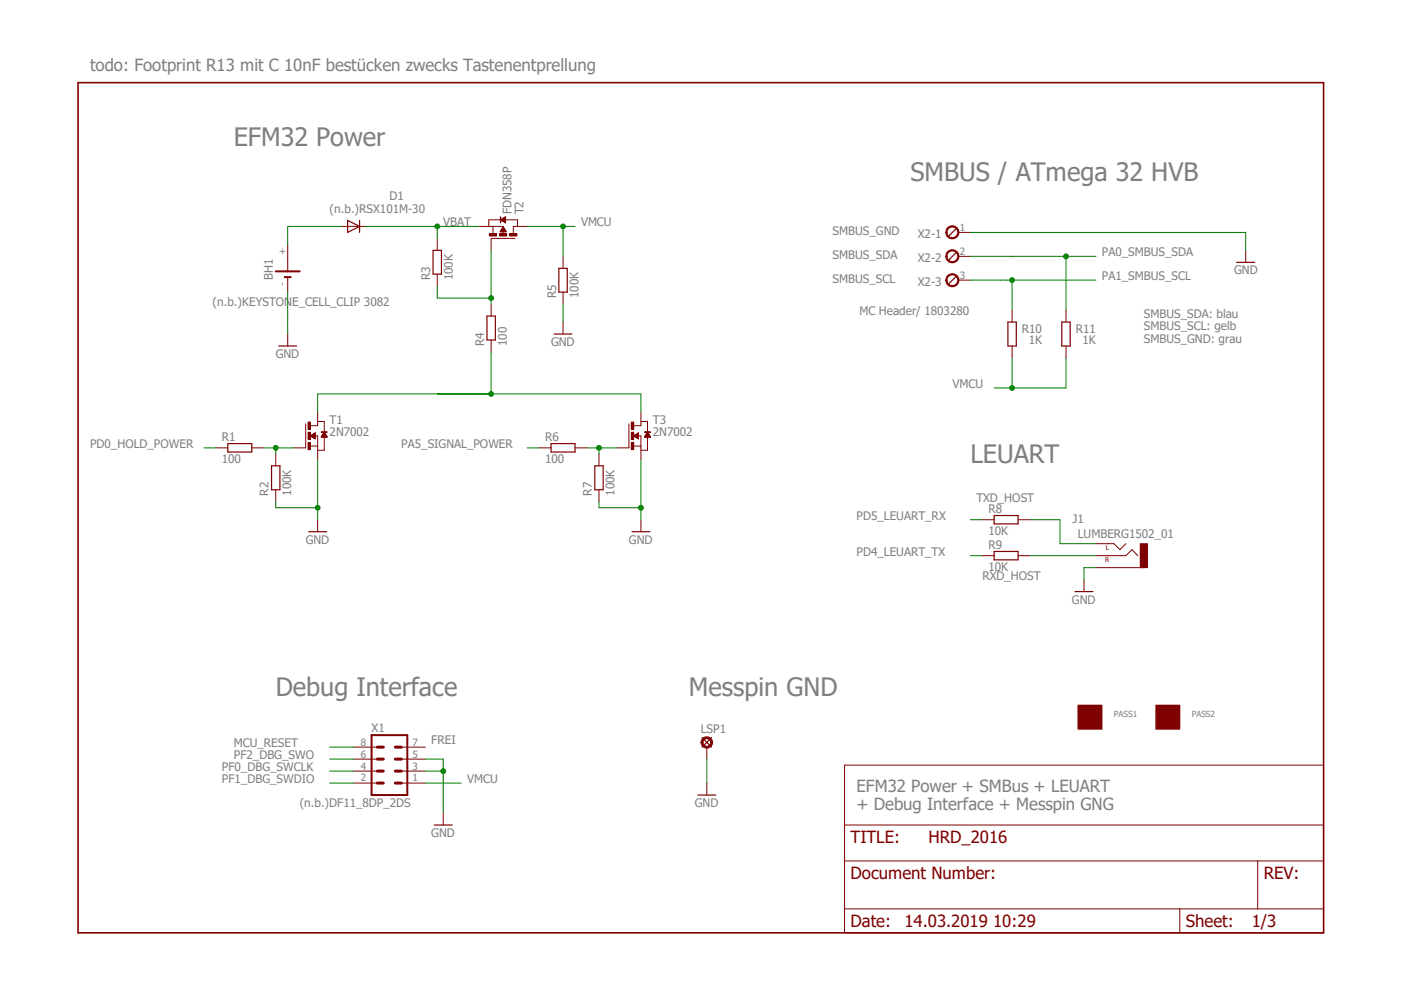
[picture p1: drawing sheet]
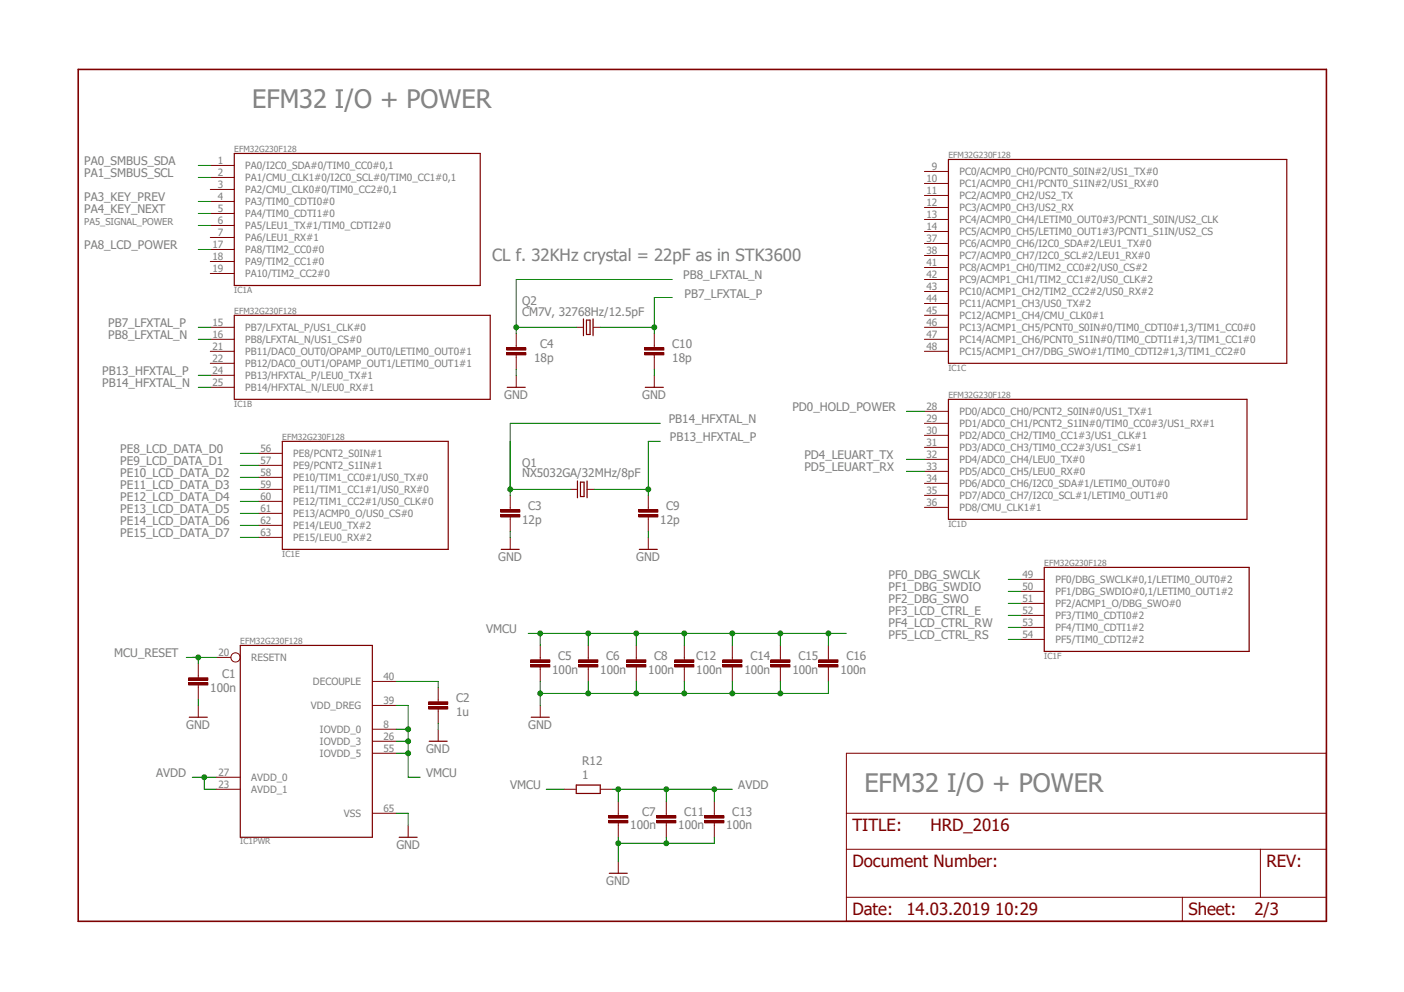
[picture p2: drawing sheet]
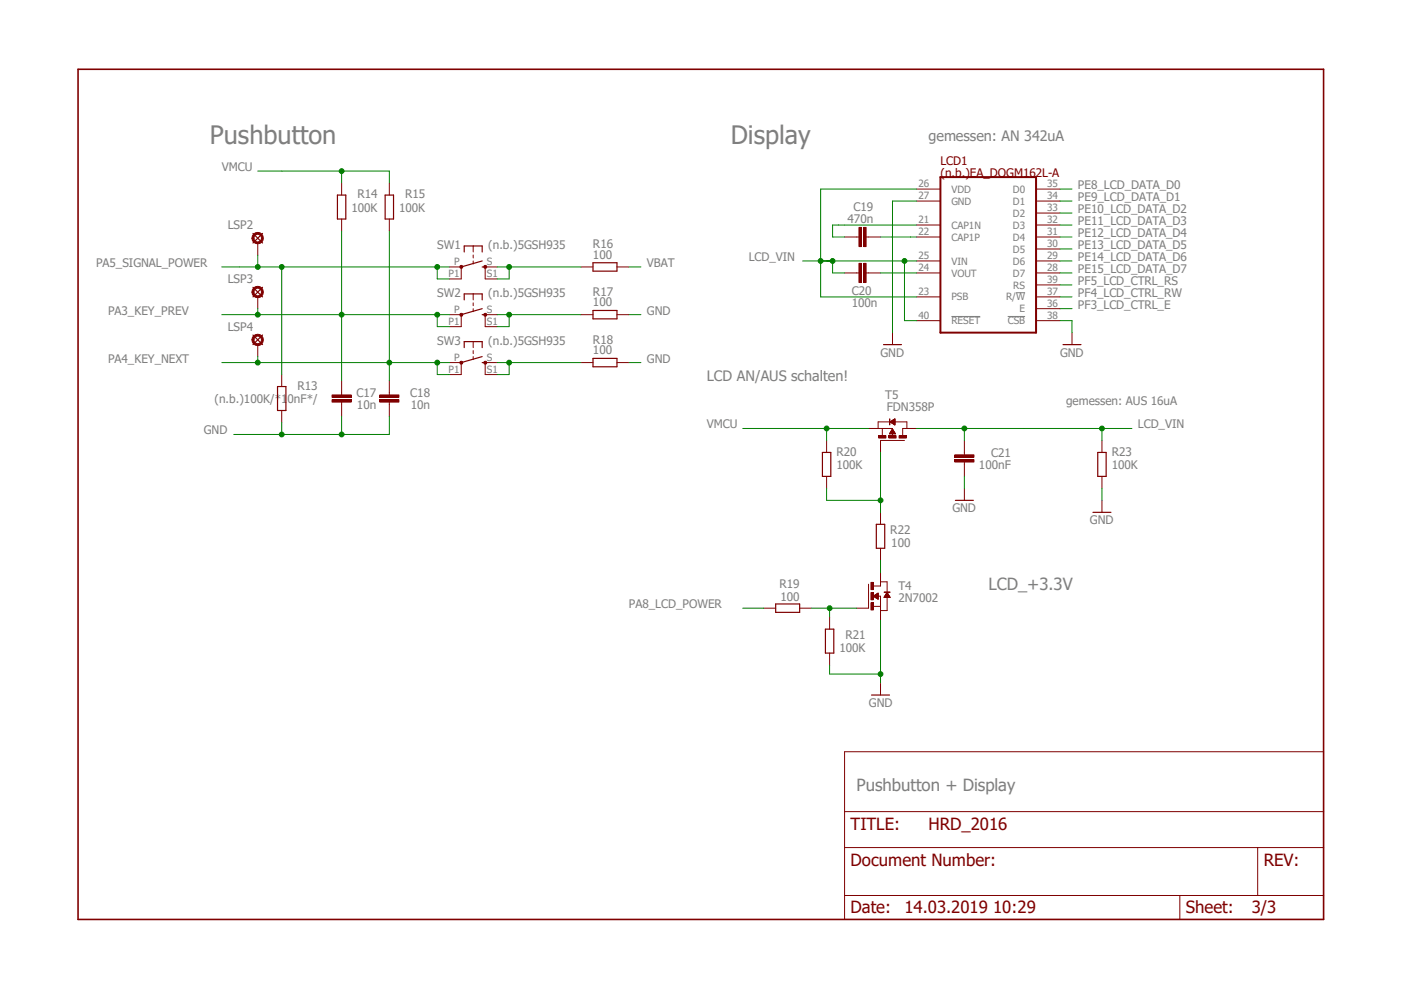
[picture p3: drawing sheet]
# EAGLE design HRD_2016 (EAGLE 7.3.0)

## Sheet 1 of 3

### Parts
BH1  (n.b.)KEYSTONE_CELL_CLIP 3082  3082  [3082]
D1  (n.b.)RSX101M-30  DIODE-SOD123  [SOD123]
J1  LUMBERG1502_01  [LUMBERG1502_01]
LSP1  (n.b.)LSP13  LSP13  [LSP13]
PASS1  ROUND_1MM1.5  [ROUND2_1.5MM]
PASS2  ROUND_1MM1.5  [ROUND2_1.5MM]
R1  100  R-EU_R0805  [R0805]
R2  100K  R-EU_R0805  [R0805]
R3  100K  R-EU_R0805  [R0805]
R4  100  R-EU_R0805  [R0805]
R5  100K  R-EU_R0805  [R0805]
R6  100  R-EU_R0805  [R0805]
R7  100K  R-EU_R0805  [R0805]
R8  10K  R-EU_R0805  [R0805]
R9  10K  R-EU_R0805  [R0805]
R10  1K  R-EU_R0805  [R0805]
R11  1K  R-EU_R0805  [R0805]
T1  2N7002  NMOSSOT23  [SOT-23]
T2  FDN358P  ZETEX_PMOSSOT23  [ZETEX_SOT-23]
T3  2N7002  NMOSSOT23  [SOT-23]
X1  (n.b.)DF11_8DP_2DS  DP11_8DP_2DS  [DP11_8DP-2DS]
X2  MC Header/ 1803280  MKDS1/3-3,81  [3POL381]

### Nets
GND: BH1.- J1.P$1(1-SLEEVE) LSP1.MP R2.1 R5.1 R7.1 T1.2(S) T3.2(S) X1.3 X1.5 X2.1 ; also sheet 2,3
MCU_RESET: X1.8 ; also sheet 2
N$1: BH1.+ D1.A
N$5: R1.2 R2.2 T1.3(G)
N$7: R4.1 T1.1(D) T3.1(D)
N$8: R6.2 R7.2 T3.3(G)
N$21: R3.1 R4.2 T2.3(G)
PA0_SMBUS_SDA: R11.2 X2.2 ; also sheet 2
PA1_SMBUS_SCL: R10.2 X2.3 ; also sheet 2
PA5_SIGNAL_POWER: R6.1 ; also sheet 2,3
PD0_HOLD_POWER: R1.1 ; also sheet 2
PD4_LEUART_TX: R9.1 ; also sheet 2
PD5_LEUART_RX: R8.1 ; also sheet 2
PF0_DBG_SWCLK: X1.4 ; also sheet 2
PF1_DBG_SWDIO: X1.2 ; also sheet 2
PF2_DBG_SWO: X1.6 ; also sheet 2
RXD_HOST: J1.P$3(3-RIGHT) R9.2
TXD_HOST: J1.P$2(2-LEFT) R8.2
VBAT: D1.C R3.2 T2.2(S) ; also sheet 3
VMCU: R5.2 R10.1 R11.1 T2.1(D) X1.1 ; also sheet 2,3
Unconnected: BH1.+1(+) X1.7

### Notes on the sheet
- todo: Footprint R13 mit C 10nF bestücken zwecks Tastenentprellung
- EFM32 Power
- SMBUS / ATmega 32 HVB
- SMBUS_GND
- SMBUS_SDA
- SMBUS_SCL
- SMBUS_SDA: blau
  SMBUS_SCL: gelb
  SMBUS_GND: grau
- LEUART
- Debug Interface | Messpin GND
- FREI
- EFM32 Power + SMBus + LEUART
  + Debug Interface + Messpin GNG

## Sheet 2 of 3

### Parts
C1  100n  C-EUC0805K  [C0805K]
C2  1u  C-EUC0805K  [C0805K]
C3  12p  C-EUC0805K  [C0805K]
C4  18p  C-EUC0805K  [C0805K]
C5  100n  C-EUC0805K  [C0805K]
C6  100n  C-EUC0805K  [C0805K]
C7  100n  C-EUC0805K  [C0805K]
C8  100n  C-EUC0805K  [C0805K]
C9  12p  C-EUC0805K  [C0805K]
C10  18p  C-EUC0805K  [C0805K]
C11  100n  C-EUC0805K  [C0805K]
C12  100n  C-EUC0805K  [C0805K]
C13  100n  C-EUC0805K  [C0805K]
C14  100n  C-EUC0805K  [C0805K]
C15  100n  C-EUC0805K  [C0805K]
C16  100n  C-EUC0805K  [C0805K]
IC1  EFM32G230F128  [QFN64]
Q1  NX5032GA/32MHz/8pF  CRYSTAL2P5.0X3.2  [CRYSTAL2P5.0X3.2]
Q2  CM7V, 32768Hz/12.5pF  CRYSTAL2P  [CRYSTAL2P3.2X1.5]
R12  1  R-EU_R0805  [R0805]

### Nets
AVDD [VCC]: C7.2 C11.2 C13.2 IC1.23(PWR:AVDD_1) IC1.27(PWR:AVDD_0) R12.2
GND: C1.1 C2.1 C3.1 C4.1 C5.1 C6.1 C7.1 C8.1 C9.1 C10.1 C11.1 C12.1 C13.1 C14.1 C15.1 C16.1 IC1.65(PWR:VSS) ; also sheet 1,3
MCU_RESET: C1.2 IC1.20(PWR:RESETN) ; also sheet 1
N$30: C2.2 IC1.40(PWR:DECOUPLE)
PA0_SMBUS_SDA: IC1.1(A:PA0/I2C0_SDA#0/TIM0_CC0#0,1) ; also sheet 1
PA1_SMBUS_SCL: IC1.2(A:PA1/CMU_CLK1#0/I2C0_SCL#0/TIM0_CC1#0,1) ; also sheet 1
PA3_KEY_PREV: IC1.4(A:PA3/TIM0_CDTI0#0) ; also sheet 3
PA4_KEY_NEXT: IC1.5(A:PA4/TIM0_CDTI1#0) ; also sheet 3
PA5_SIGNAL_POWER: IC1.6(A:PA5/LEU1_TX#1/TIM0_CDTI2#0) ; also sheet 1,3
PA8_LCD_POWER: IC1.17(A:PA8/TIM2_CC0#0) ; also sheet 3
PB7_LFXTAL_P: C10.2 IC1.15(B:PB7/LFXTAL_P/US1_CLK#0) Q2.2
PB8_LFXTAL_N: C4.2 IC1.16(B:PB8/LFXTAL_N/US1_CS#0) Q2.1
PB13_HFXTAL_P: C9.2 IC1.24(B:PB13/HFXTAL_P/LEU0_TX#1) Q1.2
PB14_HFXTAL_N: C3.2 IC1.25(B:PB14/HFXTAL_N/LEU0_RX#1) Q1.1
PD0_HOLD_POWER: IC1.28(D:PD0/ADC0_CH0/PCNT2_S0IN#0/US1_TX#1) ; also sheet 1
PD4_LEUART_TX: IC1.32(D:PD4/ADC0_CH4/LEU0_TX#0) ; also sheet 1
PD5_LEUART_RX: IC1.33(D:PD5/ADC0_CH5/LEU0_RX#0) ; also sheet 1
PE8_LCD_DATA_D0: IC1.56(E:PE8/PCNT2_S0IN#1) ; also sheet 3
PE9_LCD_DATA_D1: IC1.57(E:PE9/PCNT2_S1IN#1) ; also sheet 3
PE10_LCD_DATA_D2: IC1.58(E:PE10/TIM1_CC0#1/US0_TX#0) ; also sheet 3
PE11_LCD_DATA_D3: IC1.59(E:PE11/TIM1_CC1#1/US0_RX#0) ; also sheet 3
PE12_LCD_DATA_D4: IC1.60(E:PE12/TIM1_CC2#1/US0_CLK#0) ; also sheet 3
PE13_LCD_DATA_D5: IC1.61(E:PE13/ACMP0_O/US0_CS#0) ; also sheet 3
PE14_LCD_DATA_D6: IC1.62(E:PE14/LEU0_TX#2) ; also sheet 3
PE15_LCD_DATA_D7: IC1.63(E:PE15/LEU0_RX#2) ; also sheet 3
PF0_DBG_SWCLK: IC1.49(F:PF0/DBG_SWCLK#0,1/LETIM0_OUT0#2) ; also sheet 1
PF1_DBG_SWDIO: IC1.50(F:PF1/DBG_SWDIO#0,1/LETIM0_OUT1#2) ; also sheet 1
PF2_DBG_SWO: IC1.51(F:PF2/ACMP1_O/DBG_SWO#0) ; also sheet 1
PF3_LCD_CTRL_E: IC1.52(F:PF3/TIM0_CDTI0#2) ; also sheet 3
PF4_LCD_CTRL_RW: IC1.53(F:PF4/TIM0_CDTI1#2) ; also sheet 3
PF5_LCD_CTRL_RS: IC1.54(F:PF5/TIM0_CDTI2#2) ; also sheet 3
VMCU: C5.2 C6.2 C8.2 C12.2 C14.2 C15.2 C16.2 IC1.8(PWR:IOVDD_0) IC1.26(PWR:IOVDD_3) IC1.39(PWR:VDD_DREG) IC1.55(PWR:IOVDD_5) R12.1 ; also sheet 1,3
Unconnected: IC1.3(A:PA2/CMU_CLK0#0/TIM0_CC2#0,1) IC1.7(A:PA6/LEU1_RX#1) IC1.9(C:PC0/ACMP0_CH0/PCNT0_S0IN#2/US1_TX#0) IC1.10(C:PC1/ACMP0_CH1/PCNT0_S1IN#2/US1_RX#0) IC1.11(C:PC2/ACMP0_CH2/US2_TX) IC1.12(C:PC3/ACMP0_CH3/US2_RX) IC1.13(C:PC4/ACMP0_CH4/LETIM0_OUT0#3/PCNT1_S0IN/US2_CLK) IC1.14(C:PC5/ACMP0_CH5/LETIM0_OUT1#3/PCNT1_S1IN/US2_CS) IC1.18(A:PA9/TIM2_CC1#0) IC1.19(A:PA10/TIM2_CC2#0) IC1.21(B:PB11/DAC0_OUT0/OPAMP_OUT0/LETIM0_OUT0#1) IC1.22(B:PB12/DAC0_OUT1/OPAMP_OUT1/LETIM0_OUT1#1) IC1.29(D:PD1/ADC0_CH1/PCNT2_S1IN#0/TIM0_CC0#3/US1_RX#1) IC1.30(D:PD2/ADC0_CH2/TIM0_CC1#3/US1_CLK#1) IC1.31(D:PD3/ADC0_CH3/TIM0_CC2#3/US1_CS#1) IC1.34(D:PD6/ADC0_CH6/I2C0_SDA#1/LETIM0_OUT0#0) IC1.35(D:PD7/ADC0_CH7/I2C0_SCL#1/LETIM0_OUT1#0) IC1.36(D:PD8/CMU_CLK1#1) IC1.37(C:PC6/ACMP0_CH6/I2C0_SDA#2/LEU1_TX#0) IC1.38(C:PC7/ACMP0_CH7/I2C0_SCL#2/LEU1_RX#0) IC1.41(C:PC8/ACMP1_CH0/TIM2_CC0#2/US0_CS#2) IC1.42(C:PC9/ACMP1_CH1/TIM2_CC1#2/US0_CLK#2) IC1.43(C:PC10/ACMP1_CH2/TIM2_CC2#2/US0_RX#2) IC1.44(C:PC11/ACMP1_CH3/US0_TX#2) IC1.45(C:PC12/ACMP1_CH4/CMU_CLK0#1) IC1.46(C:PC13/ACMP1_CH5/PCNT0_S0IN#0/TIM0_CDTI0#1,3/TIM1_CC0#0) IC1.47(C:PC14/ACMP1_CH6/PCNT0_S1IN#0/TIM0_CDTI1#1,3/TIM1_CC1#0) IC1.48(C:PC15/ACMP1_CH7/DBG_SWO#1/TIM0_CDTI2#1,3/TIM1_CC2#0)

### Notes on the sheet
- EFM32 I/O + POWER
- CL f. 32KHz crystal = 22pF as in STK3600
- EFM32 I/O + POWER

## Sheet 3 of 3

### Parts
C17  10n  C-EUC0603K  [C0603K]
C18  10n  C-EUC0603K  [C0603K]
C19  470n  C-EUC0603K  [C0603K]
C20  100n  C-EUC0603K  [C0603K]
C21  100nF  C-EUC0603K  [C0603K]
LCD1  (n.b.)EA_DOGM162L-A  EA_DOGM162  [EA_DOGM]
LSP2  (n.b.)SE13  SE13  [SE13]
LSP3  (n.b.)SE13  SE13  [SE13]
LSP4  (n.b.)SE13  SE13  [SE13]
R13  (n.b.)100K/*10nF*/  R-EU_R0805  [R0805]
R14  100K  R-EU_R0805  [R0805]
R15  100K  R-EU_R0805  [R0805]
R16  100  R-EU_R0805  [R0805]
R17  100  R-EU_R0805  [R0805]
R18  100  R-EU_R0805  [R0805]
R19  100  R-EU_R0805  [R0805]
R20  100K  R-EU_R0805  [R0805]
R21  100K  R-EU_R0805  [R0805]
R22  100  R-EU_R0805  [R0805]
R23  100K  R-EU_R0805  [R0805]
SW1  (n.b.)5GSH935  5GSH935  [MULTIMEC_5GSH935]
SW2  (n.b.)5GSH935  5GSH935  [MULTIMEC_5GSH935]
SW3  (n.b.)5GSH935  5GSH935  [MULTIMEC_5GSH935]
T4  2N7002  ZETEX_NMOSSOT23  [ZETEX_SOT-23]
T5  FDN358P  ZETEX_PMOSSOT23  [ZETEX_SOT-23]

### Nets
GND: C17.1 C18.1 C21.2 LCD1.27(GND) LCD1.38(!CSB!) R13.1 R17.2 R18.2 R21.1 R23.1 T4.2(S) ; also sheet 1,2
LCD_VIN: C20.2 C21.1 LCD1.23(PSB) LCD1.25(VIN) LCD1.26(VDD) LCD1.40(!RESET!) R23.2 T5.1(D)
N$2: R17.1 SW2.S SW2.S1
N$3: R16.1 SW1.S SW1.S1
N$4: R18.1 SW3.S SW3.S1
N$6: R20.1 R22.2 T5.3(G)
N$10: R22.1 T4.1(D)
N$12: R19.1 R21.2 T4.3(G)
N$25: C19.2 LCD1.22(CAP1P)
N$27: C19.1 LCD1.21(CAP1N)
N$28: C20.1 LCD1.24(VOUT)
PA3_KEY_PREV: C17.2 LSP3.MP R14.1 SW2.P SW2.P1 ; also sheet 2
PA4_KEY_NEXT: C18.2 LSP4.MP R15.1 SW3.P SW3.P1 ; also sheet 2
PA5_SIGNAL_POWER: LSP2.MP R13.2 SW1.P SW1.P1 ; also sheet 1,2
PA8_LCD_POWER: R19.2 ; also sheet 2
PE8_LCD_DATA_D0: LCD1.35(D0) ; also sheet 2
PE9_LCD_DATA_D1: LCD1.34(D1) ; also sheet 2
PE10_LCD_DATA_D2: LCD1.33(D2) ; also sheet 2
PE11_LCD_DATA_D3: LCD1.32(D3) ; also sheet 2
PE12_LCD_DATA_D4: LCD1.31(D4) ; also sheet 2
PE13_LCD_DATA_D5: LCD1.30(D5) ; also sheet 2
PE14_LCD_DATA_D6: LCD1.29(D6) ; also sheet 2
PE15_LCD_DATA_D7: LCD1.28(D7) ; also sheet 2
PF3_LCD_CTRL_E: LCD1.36(E) ; also sheet 2
PF4_LCD_CTRL_RW: LCD1.37(R/!W!) ; also sheet 2
PF5_LCD_CTRL_RS: LCD1.39(RS) ; also sheet 2
VBAT: R16.2 ; also sheet 1
VMCU: R14.2 R15.2 R20.2 T5.2(S) ; also sheet 1,2

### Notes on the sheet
- Pushbutton | Display | gemessen: AN 342uA
- LCD AN/AUS schalten!
- gemessen: AUS 16uA
- LCD_+3.3V
- Pushbutton + Display

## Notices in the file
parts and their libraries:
SparkFun-Aesthetics: Licensing: CC v3.0 Share-Alike You are welcome to use this library for commercial purposes.
EnergyMicro: CC0 License
